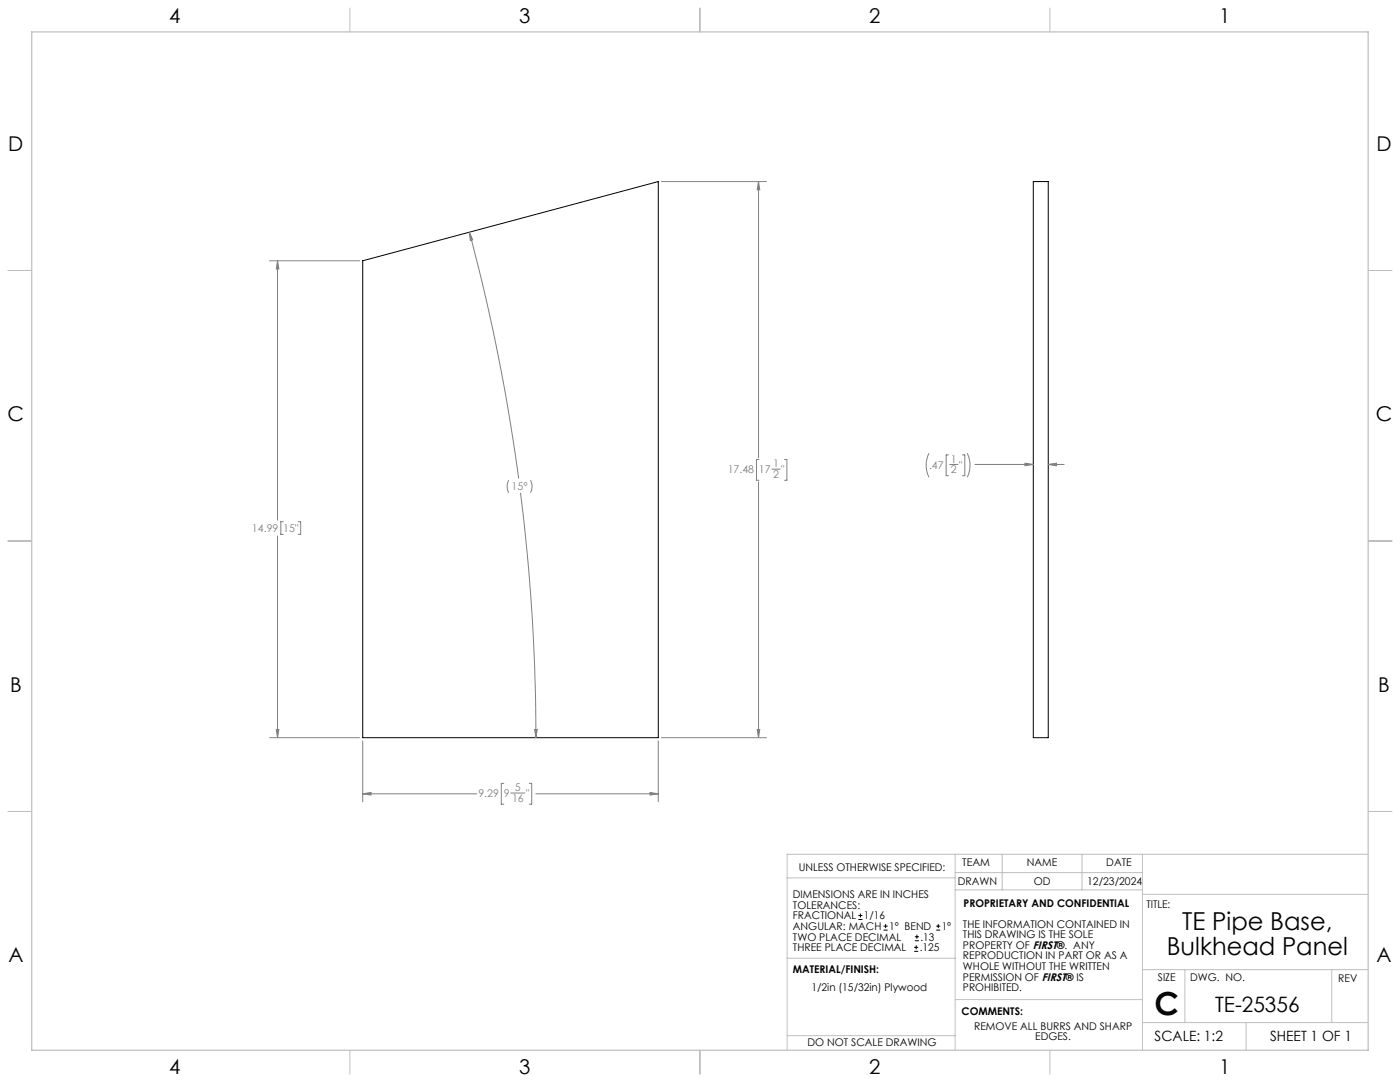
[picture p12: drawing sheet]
<svg xmlns="http://www.w3.org/2000/svg" width="559mm" height="432mm" viewBox="0 0 559 432" stroke-linecap="round" stroke-linejoin="round" font-family="sans-serif">
<g fill="none" stroke="#c0c0c0" stroke-width=".4">
<path d="M139.7 3.2v9.5M279.4 3.2v9.5M419.1 3.2v9.5M3.1 107.9h9.6M546.1 107.9h9.5M3.1 215.9h9.6M546.1 215.9h9.5M3.1 323.8h9.6M546.1 323.8h9.5M314.2 350.3h67M381.2 340.9v78.2M381.2 355.1h74.8"/>
<path d="M381.2 348.2h74.8M400 340.9v14.2M431.9 340.9v14.2M456 340.9v78.2M456 356.9h90.1M546.1 340.9h-231.9v78.2M314.2 382.4h67.2M381.2 398.9h74.8M456 387h90.1M472.9 387v21.1M531.6 387v21.1M139.7 419.1v9.6"/>
<path d="M279.4 419.1v9.6M314.2 413.3h67M419.1 419.1v9.6M456 408.1h90.1M497.4 408.1v11"/>
</g>
<path d="M12.7 12.7h533.4v406.4h-533.4z" fill="none" stroke="#c0c0c0" stroke-width=".5"/>
<path d="M412.4 72.5h6v221.9h-6zM144.8 104.1l117.9-31.6v221.9h-117.9z" fill="none" stroke="#000" stroke-width=".4"/>
<g fill="none" stroke="#808080" stroke-width=".4">
<path d="M264 72.5h41.9M302.8 72.5l.4 3.2h-1zM302.8 72.5v110.2M187.3 92.6l1.4 3.1-1 .3zM187.3 92.6a774 774 0 0 1 19.7 98.4M107.6 104.1h35.9M110.8 104.1l.5 3.3h-1zM110.8 104.1v103.5M203 191.6l-.6 2.4 .6 2.6M207.8 196.6a772.1 772.1 0 0 1 6.1 97.8M211.7 191.6l.6 2-.1 1.7-.5 1.3M302.8 192.3v102.1"/>
<path d="M302.9 183.4h-1v8.3h1M308.1 187.2h3.3M313.1 183.4h1v8.3h-1M370.8 180.9a10.7 10.7 0 0 0 0 9.6M378.6 181.5h-1v8.3h1M379.1 185.3h3.2M384.1 181.5h1v8.3h-1M386 180.9a10.7 10.7 0 0 1 0 9.6M389.1 185.3h23.3M409.1 184.9l3.3 .4-3.3 .6zM418.4 185.3l3.3-.4v1zM418.4 185.3h6.3"/>
<path d="M110.8 213.9v80.5M113.1 208.2h-1v5.1h1M119.1 208.2h.9v5.1h-.9M107.6 294.4h35.9M110.3 291.1h1l-.5 3.3zM144.8 295.7v24.3M213.4 291.1h1l-.5 3.3zM262.7 295.7v24.3M264 294.4h41.9M302.2 291.1h1l-.4 3.3zM144.8 316.8h45.5M144.8 316.8l3.3-.5v1z"/>
<path d="M201.1 312.6h-1v8.3h1M203.9 316.5h5.6M211.3 312.6h.9v8.3h-.9M213.9 316.8h48.8M259.4 316.3l3.3 .5-3.3 .5z"/>
</g>
<path d="M302.2 291.1h1l-.4 3.3zM302.8 72.5l.4 3.2h-1zM213.4 291.1h1l-.5 3.3zM187.3 92.6l1.4 3.1-1 .3zM110.8 104.1l.5 3.3h-1zM110.3 291.1h1l-.5 3.3zM144.8 316.8l3.3-.5v1zM259.4 316.3l3.3 .5-3.3 .5zM409.1 184.9l3.3 .4-3.3 .6zM418.4 185.3l3.3-.4v1z" fill="#808080"/>
<g fill="none" stroke="#000" stroke-width=".4">
<path d="M342.6 367h1.6M342.6 365.4h1.6M343.4 364.6v1.5M352.7 371.2h1.6M352.7 369.6h1.6M353.5 368.8v1.6M364.9 379.7h1.6M364.9 378.1h1.6M365.2 375.4h1.6M365.2 373.8h1.6M365.7 377.3v1.5M366 373v1.6"/>
<path d="M373.7 371.2h1.6M373.7 369.6h1.6M374.5 368.8v1.6"/>
</g>
<text font-size="12.7" x="460.9" y="405.2">C</text>
<g font-size="9.9">
<text x="471.9" y="371.2">TE Pipe Base,</text>
<text x="465.7" y="381.1">Bulkhead Panel</text>
</g>
<text font-size="8.5" x="485" y="404">TE-25356</text>
<g font-size="8.1">
<text x="67.6" y="9.3">4</text>
<text x="207.3" y="9.3">3</text>
<text x="347" y="9.3">2</text>
<text x="486.7" y="9.3">1</text>
<text x="3.3" y="60.1">D</text>
<text x="549.4" y="60.1">D</text>
<text x="3" y="168">C</text>
<text x="549.1" y="168">C</text>
<text x="4" y="276">B</text>
<text x="550.1" y="276">B</text>
<text x="3.3" y="383.9">A</text>
<text x="549.4" y="383.9">A</text>
<text x="67.6" y="428.4">4</text>
<text x="207.3" y="428.4">3</text>
<text x="347" y="428.4">2</text>
<text x="486.7" y="428.4">1</text>
</g>
<g font-size="5.6">
<text x="460.9" y="415.2">SCALE: 1:2</text>
<text x="507" y="415.2">SHEET 1 OF 1</text>
</g>
<g font-size="4.2" fill="#808080">
<text x="379.5" y="184.7">1</text>
<text x="290.4" y="188.9">17.48</text>
<text x="302.9" y="188.9">17</text>
<text x="308.6" y="186.5">1</text>
<text x="308.6" y="190.7">2</text>
<text x="311.8" y="188.9">&quot;</text>
<text x="370.8" y="187">.47</text>
<text x="379.5" y="188.9">2</text>
<text x="382.8" y="187">&quot;</text>
<text x="204.2" y="195.7">15°</text>
<text x="100.6" y="212.3">14.99</text>
<text x="113.1" y="212.3">15&quot;</text>
<text x="205.5" y="315.8">5</text>
<text x="190.9" y="318.1">9.29</text>
<text x="201.1" y="318.1">9</text>
<text x="204.4" y="320">16</text>
<text x="210" y="318.1">&quot;</text>
</g>
<g font-size="4.2">
<text x="318.8" y="347.7">UNLESS OTHERWISE SPECIFIED:</text>
<text x="384.1" y="345.5">TEAM</text>
<text x="409.9" y="345.7">NAME</text>
<text x="441.6" y="345.7">DATE</text>
<text x="382.3" y="353.3">DRAWN</text>
<text x="412.6" y="353.3">OD</text>
<text x="433.9" y="353.3">12/23/2024</text>
<text x="316.5" y="358.5">DIMENSIONS ARE IN INCHES</text>
<text x="316.5" y="362.7">TOLERANCES:</text>
<text x="384.6" y="361.9">PROPRIETARY AND CONFIDENTIAL</text>
<text x="457.6" y="362.3">TITLE:</text>
<text x="316.5" y="371.2">ANGULAR: MACH</text>
<text x="316.5" y="366.9">FRACTIONAL</text>
<text x="344.8" y="366.9">1/16</text>
<text x="354.9" y="371.2">1° BEND</text>
<text x="375.9" y="371.2">1°</text>
<text x="384.4" y="370.2">THE INFORMATION CONTAINED IN</text>
<text x="316.5" y="375.4">TWO PLACE DECIMAL</text>
<text x="367.4" y="375.4">.13</text>
<text x="384.4" y="374.4">THIS DRAWING IS THE SOLE</text>
<text x="316.5" y="379.6">THREE PLACE DECIMAL</text>
<text x="367.1" y="379.6">.125</text>
<text x="384.4" y="378.6">PROPERTY OF FIRST®. ANY</text>
<text x="384.4" y="382.9">REPRODUCTION IN PART OR AS A</text>
<text x="316.5" y="388.4">MATERIAL/FINISH:</text>
<text x="384.4" y="387.1">WHOLE WITHOUT THE WRITTEN</text>
<text x="323.9" y="395.6">1/2in (15/32in) Plywood</text>
<text x="384.4" y="391.3">PERMISSION OF FIRST® IS</text>
<text x="384.4" y="395.6">PROHIBITED.</text>
<text x="462.2" y="391.3">SIZE</text>
<text x="475.1" y="391.3">DWG. NO.</text>
<text x="534.1" y="391.8">REV</text>
<text x="383.8" y="405.1">COMMENTS:</text>
<text x="388.8" y="410.9">REMOVE ALL BURRS AND SHARP</text>
<text x="322.3" y="417.6">DO NOT SCALE DRAWING</text>
<text x="413.2" y="415.2">EDGES.</text>
</g>
</svg>
